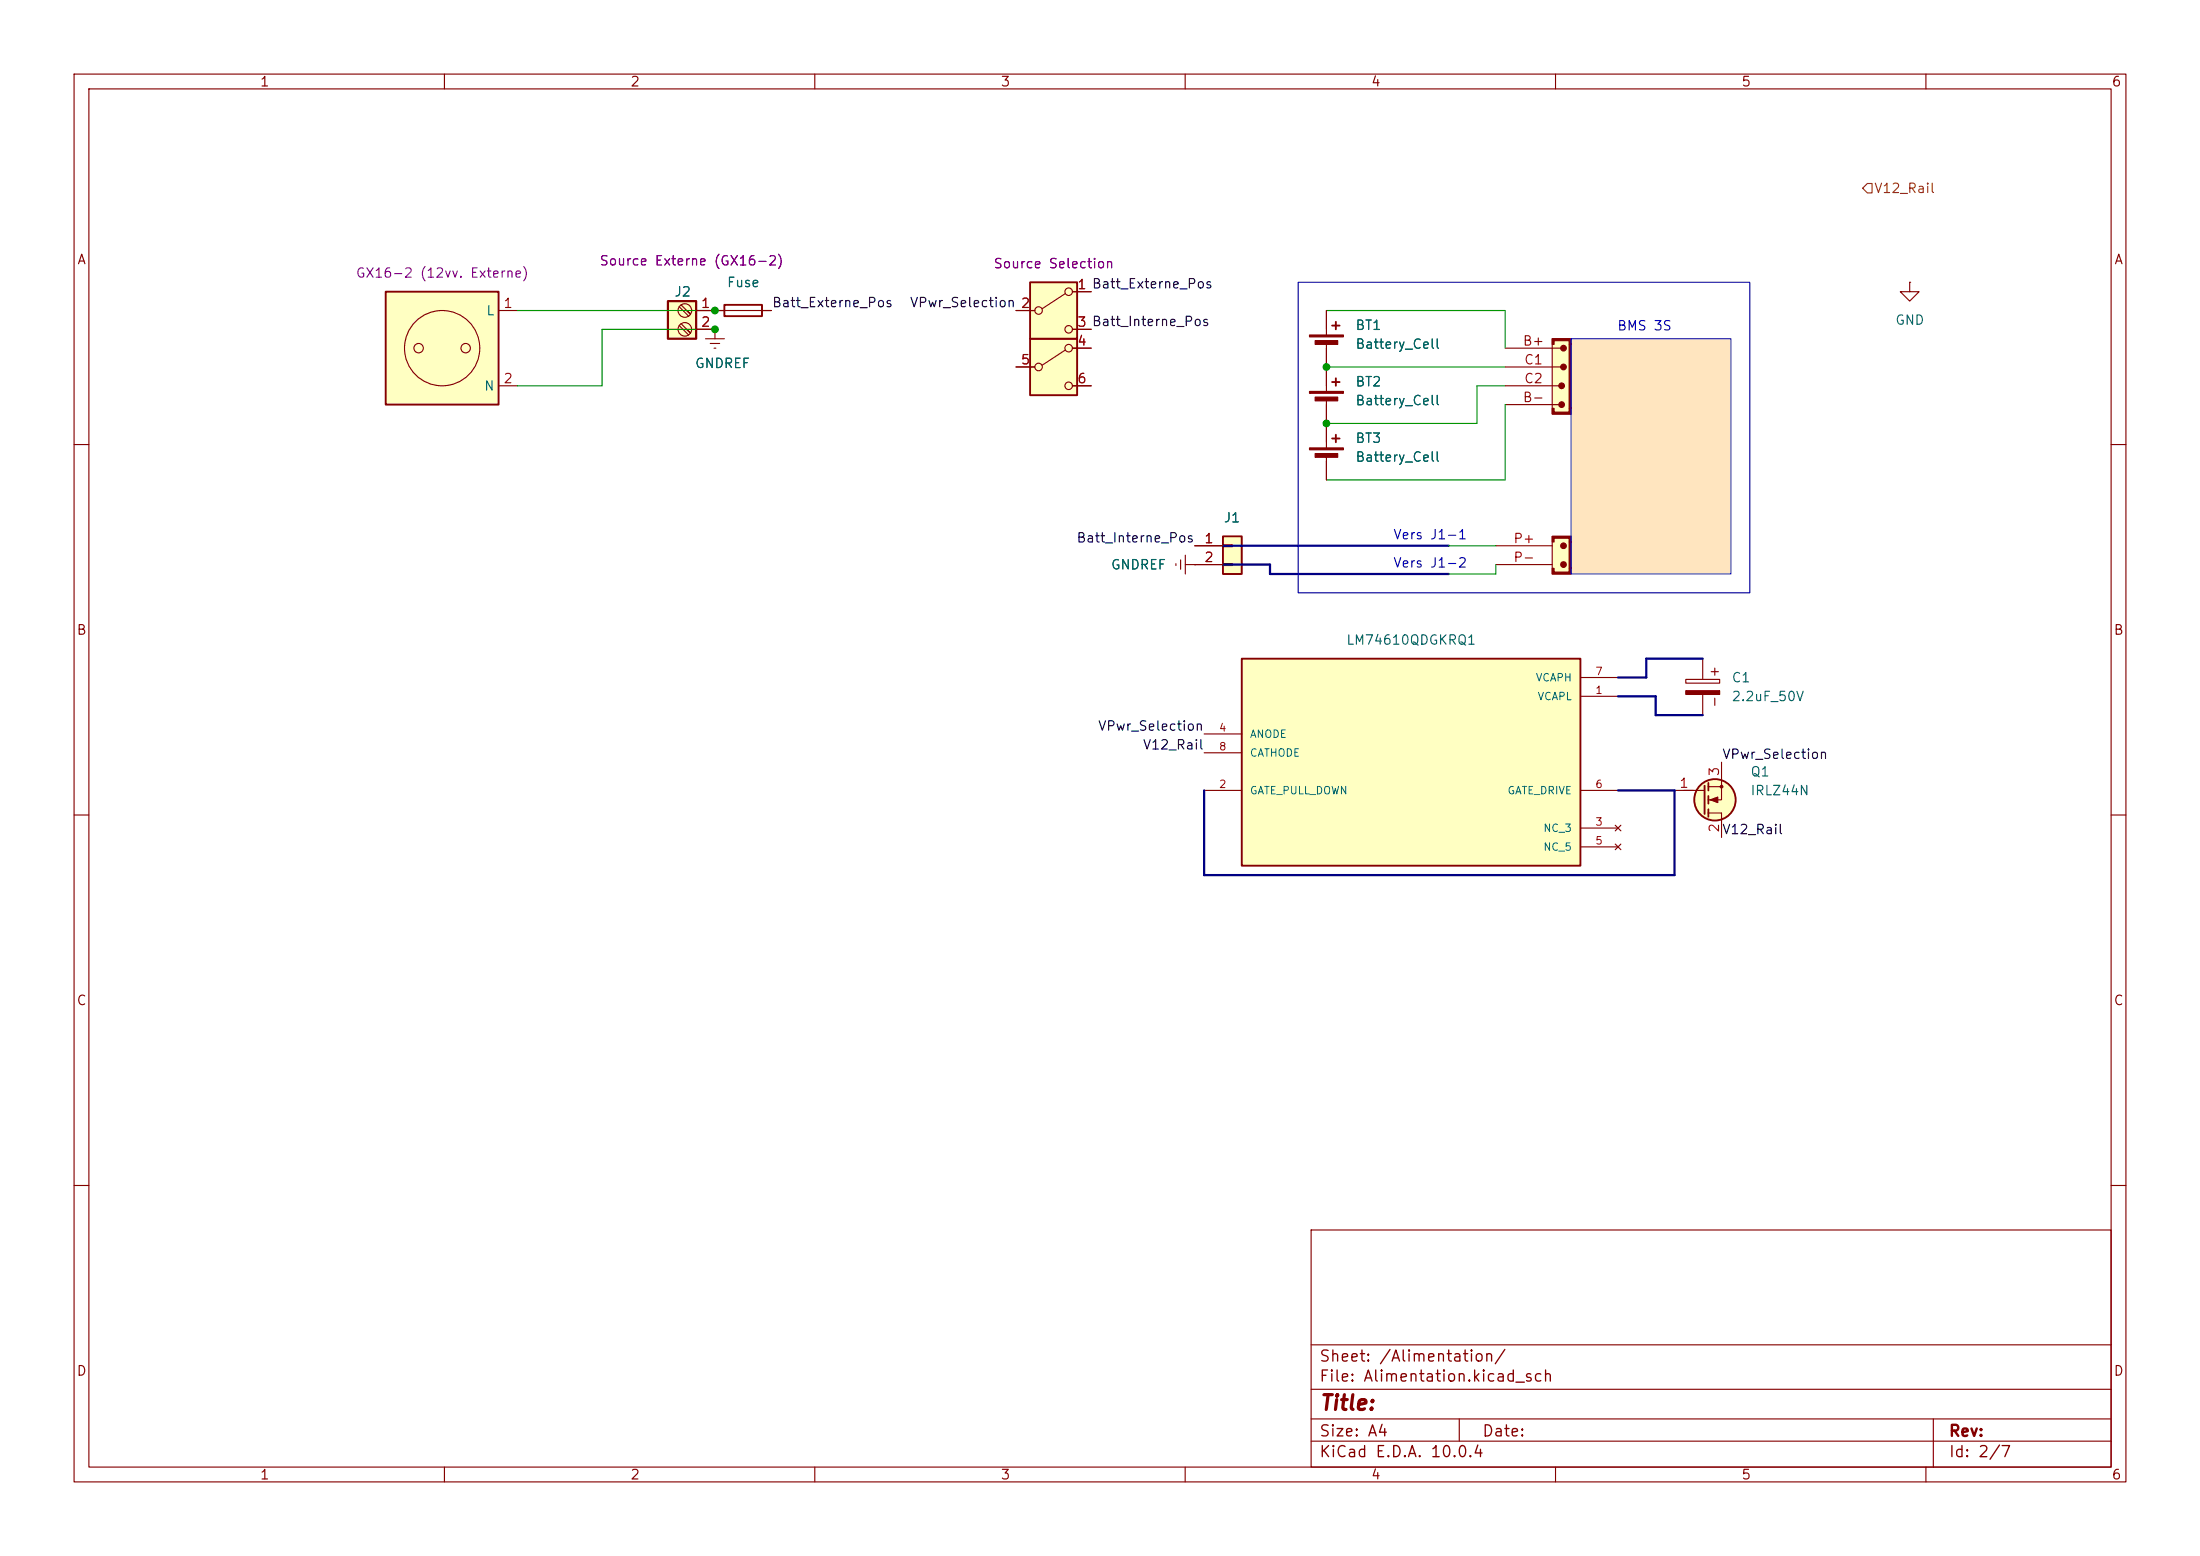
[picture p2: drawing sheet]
<svg xmlns="http://www.w3.org/2000/svg" width="297mm" height="210mm" viewBox="0 0 297 210" stroke-linecap="round" stroke-linejoin="round" font-family="sans-serif">
<g fill="none" stroke="#840000" stroke-width=".15">
<path d="M10 10h277v190h-277zM12 12h273v186h-273zM60 10v2M110 10v2M160 10v2M210 10v2M260 10v2M10 60h2M285 60h2M10 110h2M226.1 106.7h4M230.6 106.2h1.8"/>
<path d="M230.6 109.7h1.8v3.3M232.4 102.9v5.1h-1.8M285 110h2M10 160h2M177 166h108v32h-108zM285 160h2M60 198v2M110 198v2M160 198v2M177 194.5h108M177 191.5h108M177 187.5h108"/>
<path d="M177 181.5h108M197 191.5v3M210 198v2M260 198v2M261 191.5v6.5"/>
</g>
<circle cx="231.5" cy="107.9" r="2.79" fill="#ffffc2" stroke="#ffffc2" stroke-width=".14"/>
<g fill="none" stroke="#840000" stroke-width=".25">
<path d="M230.1 106v3.9M230.6 105.7v1M230.6 107.4v1.1M230.6 109.2v1"/>
<circle cx="231.5" cy="107.9" r="2.79"/>
</g>
<g fill="#840000" stroke="#840000" stroke-width=".15">
<path d="M230.9 108l1-.4v.7z"/>
<circle cx="232.4" cy="106.2" r=".18"/>
</g>
<path d="M139.1 45.7h6.3v7.6h-6.3z" fill="#ffffc2"/>
<g fill="none" stroke="#840000" stroke-width=".15">
<path d="M137.2 49.5h2.5M143.8 47.2l-3.1 2.1M144.8 47h2.5M144.8 52.1h2.5M179.1 41.9v3.3M179.1 46.2v6.6M179.1 53.8v3.4"/>
<circle cx="140.2" cy="49.5" r=".51"/>
<circle cx="144.3" cy="52.1" r=".51"/>
<circle cx="144.3" cy="47" r=".51"/>
</g>
<path d="M139.1 45.7h6.3v7.6h-6.3zM179.8 43.9h1M179.8 51.6h1M180.3 43.4v1.1M180.3 51.1v1" fill="none" stroke="#840000" stroke-width=".25"/>
<g fill="#840000" stroke="#840000" stroke-width=".15">
<path d="M176.8 45.2h4.6v.3h-4.6z"/>
<path d="M177.5 46h3.1v.5h-3.1z"/>
<path d="M176.8 52.8h4.6v.3h-4.6z"/>
<path d="M177.5 53.6h3.1v.5h-3.1z"/>
</g>
<g fill="#ffffc2">
<path d="M209.5 45.7h2.6v10.2h-2.6z"/>
<path d="M209.5 72.4h2.6v5.1h-2.6z"/>
</g>
<path d="M212.1 45.7h21.6v31.8h-21.6z" fill="#ffe5bf"/>
<path d="M203.2 47h7.6M203.2 54.6h7.6M203.2 49.5h7.6M203.2 52.1h7.6M209.5 45.7h2.6v10.2h-2.6zM201.9 73.7h7.6M201.9 76.2h7.6M209.5 72.4h2.6v5.1h-2.6z" fill="none" stroke="#840000" stroke-width=".15"/>
<g fill="#840000" stroke="#840000" stroke-width=".15">
<path d="M209.5 55.1h.3v.5h2v-.5h.3v.8h-2.6z"/>
<path d="M209.5 76.7h.3v.5h2v-.5h.3v.8h-2.6z"/>
<path d="M211.8 46.5h.3v8.6h-.3z"/>
<path d="M211.8 73.2h.3v3.5h-.3z"/>
<path d="M209.5 45.7h2.6v.8h-.3v-.5h-2v.5h-.3z"/>
<path d="M209.5 72.4h2.6v.8h-.3v-.6h-2v.6h-.3z"/>
<circle cx="210.8" cy="52.1" r=".38"/>
<circle cx="210.8" cy="54.6" r=".38"/>
<circle cx="211.1" cy="47" r=".38"/>
<circle cx="211.1" cy="49.5" r=".38"/>
<circle cx="211.1" cy="73.7" r=".38"/>
<circle cx="211.1" cy="76.2" r=".38"/>
</g>
<path d="M212.1 45.7h21.6v31.8h-21.6z" fill="none" stroke="#00f" stroke-width=".14"/>
<path d="M167.6 88.9h45.8v27.9h-45.8z" fill="#ffffc2"/>
<path d="M179.8 59.2h1M180.3 58.7v1M167.6 88.9h45.8v27.9h-45.8z" fill="none" stroke="#840000" stroke-width=".25"/>
<g fill="none" stroke="#840000" stroke-width=".15">
<path d="M257.8 38.1v1.3h1.3l-1.3 1.2-1.3-1.2h1.3M257.8 38.1h.1M179.1 57.2v3.3M158.7 76.1v.2M159.4 75.6v1.2M160 76.2h1.3M160 74.9v2.6M161.3 76.2h.1M179.1 61.5v3.3M162.6 99.1h5M213.4 94h5M213.4 91.4h5"/>
<path d="M227.6 91.7h4.6v.5h-4.6zM229.9 88.9v2.7M229.9 93.8v2.7M162.6 106.7h5M162.6 101.6h5M213.4 106.7h5M213.4 111.8h5M213.4 114.3h5M218.1 111.4l.7 .7M218.1 113.9l.7 .8M218.8 111.4l-.7 .7M218.8 113.9l-.7 .8"/>
</g>
<g fill="#840000" stroke="#840000" stroke-width=".15">
<path d="M176.8 60.5h4.6v.2h-4.6z"/>
<path d="M177.5 61.2h3.1v.5h-3.1z"/>
<path d="M227.6 93.2h4.6v.5h-4.6z"/>
</g>
<path d="M165.1 72.4h2.5v5.1h-2.5z" fill="#ffffc2"/>
<path d="M97.8 41.1h5.1v1.6h-5.1zM165.1 72.4h2.5v5.1h-2.5z" fill="none" stroke="#840000" stroke-width=".25"/>
<path d="M96.5 41.9h7.6M161.3 73.7h3.8M161.3 76.2h3.8M165.1 73.5h1.3v.3h-1.3zM165.1 76.1h1.3v.2h-1.3z" fill="none" stroke="#840000" stroke-width=".15"/>
<path d="M139.1 38.1h6.3v7.6h-6.3z" fill="#ffffc2"/>
<g fill="none" stroke="#840000" stroke-width=".15">
<path d="M143.8 39.6l-3.1 2.1M144.8 39.4h2.5M137.2 41.9h2.5M144.8 44.5h2.5"/>
<circle cx="144.3" cy="39.4" r=".51"/>
<circle cx="140.2" cy="41.9" r=".51"/>
<circle cx="144.3" cy="44.5" r=".51"/>
</g>
<path d="M139.1 38.1h6.3v7.6h-6.3z" fill="none" stroke="#840000" stroke-width=".25"/>
<path d="M90.2 40.6h3.8v5.1h-3.8z" fill="#ffffc2"/>
<path d="M90.2 40.6h3.8v5.1h-3.8z" fill="none" stroke="#840000" stroke-width=".3"/>
<g fill="none" stroke="#840000" stroke-width=".15">
<path d="M91.7 41.4l1.3 1.3M91.7 43.9l1.3 1.3M91.9 41.1l1.3 1.3-.5-.5M91.9 43.7l1.3 1.3-.5-.5M94 41.9h2.5M94 44.5h2.5M95.2 45.7h2.6M95.9 46.4h1.3M96.4 47h.2M96.5 44.5h.1M96.5 44.5v1.2"/>
<circle cx="92.5" cy="41.9" r=".92"/>
<circle cx="92.5" cy="44.4" r=".92"/>
</g>
<path d="M52.1 39.4h15.2v15.2h-15.2z" fill="#ffffc2"/>
<g fill="none" stroke="#840000" stroke-width=".15">
<path d="M144.8 39.4h2.5M67.3 41.9h2.5M67.3 52.1h2.5M94 41.9h3.8M94 44.5h2.5M96.5 44.5h.1M102.9 41.9h1.2M137.2 41.9h2.5M137.2 49.5h2.5M144.8 52.1h2.5M144.8 44.5h2.5M144.8 47h2.5"/>
<path d="M179.1 41.9v2.6M179.1 47v5.1M179.1 54.6v5.1M161.3 76.2h.1M161.3 73.7h3.8M161.3 76.2h3.8M179.1 62.2v2.6"/>
<circle cx="56.5" cy="47" r=".63"/>
<circle cx="59.7" cy="47" r="5.1"/>
<circle cx="62.9" cy="47" r=".63"/>
</g>
<path d="M52.1 39.4h15.2v15.2h-15.2z" fill="none" stroke="#840000" stroke-width=".25"/>
<path d="M252.1 24.8h.6v1.2h-.6l-.6-.6z" fill="none" stroke="#725600" stroke-width=".15"/>
<path d="M165.1 76.2h6.3v1.3h24.2M165.1 73.7h30.5M218.4 94h5.1v2.5h6.4M229.9 88.9h-7.7v2.5h-3.8M162.6 106.7v11.4h63.5v-11.4h-7.7" fill="none" stroke="#000084" stroke-width=".3"/>
<path d="M69.8 41.9h26.7M96.5 44.5h-15.2v7.6h-11.5M179.1 41.9h24.1v5.1M179.1 49.5h24.1M203.2 54.6v10.2h-24.1M203.2 52.1h-3.8v5.1h-20.3M195.6 73.7h6.3M201.9 76.2v1.3h-6.3" fill="none" stroke="#009600" stroke-width=".15"/>
<path d="M175.3 38.1h60.9v41.9h-60.9z" fill="none" stroke="#0000c2" stroke-width=".15"/>
<g fill="#009600" stroke="#009600" stroke-width=".14">
<circle cx="179.1" cy="49.5" r=".46"/>
<circle cx="179.1" cy="57.2" r=".46"/>
<circle cx="96.5" cy="41.9" r=".46"/>
<circle cx="96.5" cy="44.5" r=".46"/>
</g>
<text font-size="2" fill="#840000" x="178" y="190.8">Title:</text>
<g font-size="1.5" fill="#840000">
<text x="178" y="184.2">Sheet: /Alimentation/</text>
<text x="178" y="186.9">File: Alimentation.kicad_sch</text>
<text x="178" y="197.1">KiCad E.D.A. 10.0.4</text>
<text x="178" y="194.3">Size: A4</text>
<text x="200" y="194.3">Date:</text>
<text x="263" y="194.3">Rev:</text>
<text x="263" y="197.1">Id: 2/7</text>
</g>
<g font-size="1.3" fill="#840000">
<text x="35" y="12">1</text>
<text x="85" y="12">2</text>
<text x="135" y="12">3</text>
<text x="185" y="12">4</text>
<text x="235" y="12">5</text>
<text x="285" y="12">6</text>
<text x="10.3" y="36">A</text>
<text x="285.3" y="36">A</text>
<text x="10.3" y="86">B</text>
<text x="285.3" y="86">B</text>
<text x="232.4" y="95.6" transform="rotate(-90 232.4 95.6)">-</text>
<text x="232.4" y="91.6" transform="rotate(-90 232.4 91.6)">+</text>
<text x="10.3" y="136">C</text>
<text x="285.3" y="136">C</text>
<text x="10.3" y="186">D</text>
<text x="285.3" y="186">D</text>
<text x="35" y="200">1</text>
<text x="85" y="200">2</text>
<text x="135" y="200">3</text>
<text x="185" y="200">4</text>
<text x="235" y="200">5</text>
<text x="285" y="200">6</text>
</g>
<text font-size="1.3" fill="#725600" x="252.9" y="26.4">V12_Rail</text>
<g font-size="1.3" fill="#840084">
<text x="47.9" y="37.8">GX16-2 (12vv. Externe)</text>
<text x="80.8" y="36.2">Source Externe (GX16-2)</text>
<text x="134" y="36.5">Source Selection</text>
</g>
<g font-size="1.3" fill="#a90000">
<text x="67.9" y="41.9">1</text>
<text x="94.5" y="41.9">1</text>
<text x="137.7" y="41.9">2</text>
<text x="145.3" y="39.3">1 Batt_Externe_Pos</text>
<text x="145.3" y="39.3">1</text>
<text x="94.5" y="44.4">2</text>
<text x="145.3" y="47">4</text>
<text x="145.3" y="44.4">3 Batt_Interne_Pos</text>
<text x="145.3" y="44.4">3</text>
<text x="205.5" y="47">B+</text>
<text x="67.9" y="52">2</text>
<text x="137.7" y="49.5">5</text>
<text x="145.3" y="52">6</text>
<text x="205.7" y="49.5">C1</text>
<text x="205.7" y="52">C2</text>
<text x="205.5" y="54.6">B-</text>
<text x="162.5" y="73.6">1</text>
<text x="162.5" y="76.2">2</text>
<text x="204.2" y="73.6">P+</text>
<text x="204.2" y="76.2">P-</text>
<text x="226.6" y="106.7">1</text>
<text x="232.4" y="104.8" transform="rotate(-90 232.4 104.8)">3</text>
<text x="232.4" y="112.5" transform="rotate(-90 232.4 112.5)">2</text>
</g>
<g font-size="1.3" fill="#006464">
<text x="91" y="40.3">J2</text>
<text x="98.1" y="39.1">Fuse</text>
<text x="65.6" y="42.9">L</text>
<text x="182.9" y="44.8">BT1</text>
<text x="182.9" y="47.4">Battery_Cell</text>
<text x="255.8" y="44.2">GND</text>
<text x="65.3" y="53">N</text>
<text x="93.7" y="50">GNDREF</text>
<text x="182.9" y="52.5">BT2</text>
<text x="182.9" y="55">Battery_Cell</text>
<text x="182.9" y="60.1">BT3</text>
<text x="182.9" y="62.6">Battery_Cell</text>
<text x="165.1" y="70.8">J1</text>
<text x="149.9" y="77.2">GNDREF</text>
<text x="181.7" y="87.3">LM74610QDGKRQ1</text>
<text x="233.7" y="92.4">C1</text>
<text x="233.7" y="95">2.2uF_50V</text>
<text x="236.2" y="107.7">IRLZ44N</text>
<text x="236.2" y="105.1">Q1</text>
</g>
<g font-size="1.3" fill="#0f0f0f">
<text x="104.1" y="41.8">Batt_Externe_Pos</text>
<text x="122.7" y="41.8">VPwr_Selection 2</text>
<text x="145.2" y="73.5">Batt_Interne_Pos</text>
<text x="148.1" y="98.9">VPwr_Selection</text>
<text x="154.2" y="101.5">V12_Rail</text>
<text x="232.4" y="102.7">VPwr_Selection</text>
<text x="232.4" y="112.9">V12_Rail</text>
</g>
<g font-size="1.3" fill="#0000c2">
<text x="218.2" y="44.9">BMS 3S</text>
<text x="188" y="76.9">Vers J1-2</text>
<text x="188" y="73.1">Vers J1-1</text>
</g>
<g font-size="1" fill="#006464">
<text x="207.3" y="92.2">VCAPH</text>
<text x="207.5" y="94.8">VCAPL</text>
<text x="168.7" y="99.8">ANODE</text>
<text x="168.7" y="107.5">GATE_PULL_DOWN</text>
<text x="168.7" y="102.4">CATHODE</text>
<text x="203.4" y="107.5">GATE_DRIVE</text>
<text x="208.3" y="112.5">NC_3</text>
<text x="208.3" y="115.1">NC_5</text>
</g>
<g font-size="1" fill="#a90000">
<text x="215.3" y="93.9">1</text>
<text x="215.3" y="91.4">7</text>
<text x="164.5" y="99">4</text>
<text x="164.5" y="101.5">8</text>
<text x="164.5" y="106.6">2</text>
<text x="215.3" y="106.6">6</text>
<text x="215.3" y="111.7">3</text>
<text x="215.3" y="114.2">5</text>
</g>
</svg>
